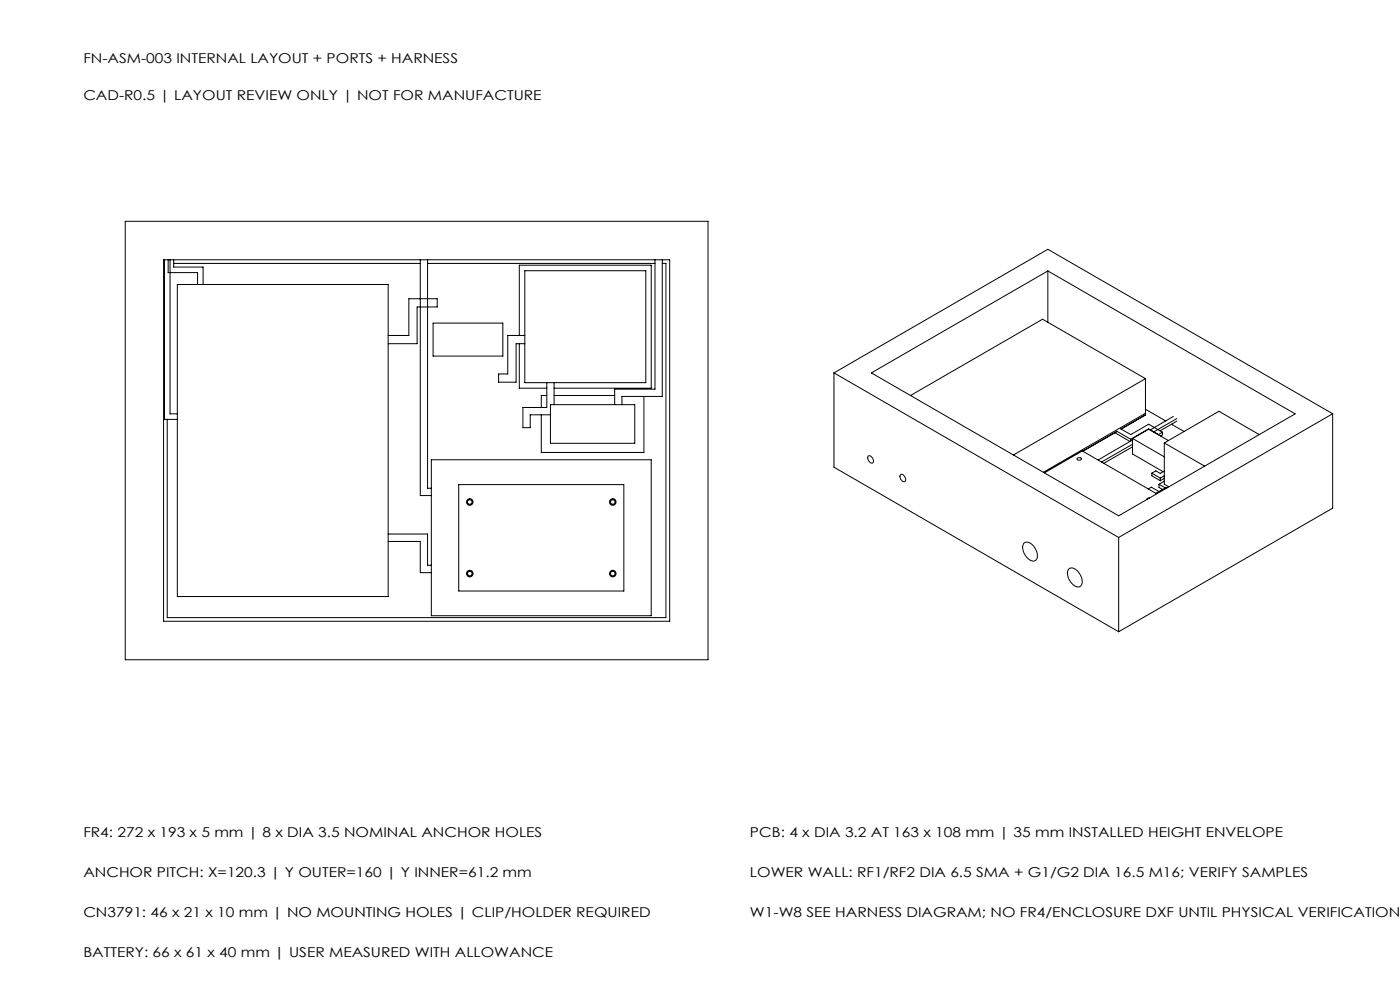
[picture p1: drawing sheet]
<svg xmlns="http://www.w3.org/2000/svg" width="420mm" height="297mm" viewBox="0 0 420 297" stroke-linecap="round" stroke-linejoin="round" font-family="sans-serif">
<g fill="none" stroke="#000" stroke-width=".3">
<path d="M37.6 66.3h174.8v131.4h-174.8zM49.1 77.9h151.8v108.3h-151.8zM49.4 77.9v47.8h3.8M50.4 77.9v3.8h8.9v3.6M51 77.9v46.1h2.2M52.1 77.9v2.1h8.8v5.3M52.1 78.9h74M126.1 77.9v70.6h3.3M128.3 77.9v68.4h1.1M128.3 78.9h68.2M196.5 77.9v38.7h-12.1v4.7M198.7 77.9v40.9h-12.1v2.5"/>
<path d="M198.7 78.9h1.1v106.2h-149.6v-59.4M53.2 85.3h63.3v93.5h-63.3zM129.9 96.8h20.9v9.9h-20.9zM157.4 81.1h36.3v33.6h-36.3zM314.4 81.2v15.4M116.5 100.5h6.2v-11h8.5v2.5h-6.1v11h-8.6M155.8 100.5v-21h39.6v36.8h-29.2M155.8 103v13.3h8.2M157.4 100.5h-5.1v11.6h-2.7v2.4h5.2v-11.5h2.6M164 114.7v7.4h-7.1v6.1h2.2v-3.9h6M164 118.5h-1.6v3.6M166.2 114.7v6.6"/>
<path d="M166.2 118.5h18.2M193.2 118.8v16.8h-30.8v-11.3M250.2 111.8l64.2-37.1 85.4 49.3M250.2 111.8l85.4 49.3M250.2 111.8v28.2l85.4 49.3M261.4 111.8l53-30.6 74.1 42.8-52.9 30.6zM343.6 113.5l-30.8-17.8-39.6 22.8M343.6 113.5l-39.5 22.8M343.6 113.5v10.9l-7.3 4.2M129.4 137.8h66v46.7h-66zM165.1 121.3h25.3v11.6h-25.3zM260.5 136.7a1.38 1.38 0 0 1 1.3 .6 1.38 1.38 0 0 1 0 1.5 1.49 1.49 0 0 1-1.3-2.1z"/>
<path d="M323.3 137.3l.5-.1 .6 .2a.65 .65 0 0 1-.6 .5 .65 .65 0 0 1-.7-.5zM334.5 129.7l4.5 2.6M335 129.2l4.2 2.5M335 129.4l-10.2 5.8M336.2 128.5l3 1.7 5.4-3.1 4.2 2.4M339.2 131.7v.5M339.8 133.1l-9.3 5.4M339.8 131.9l-10.4 6M339.8 133.9l-8.6 4.9M339.8 131.4v4.7l9.2 5.3M339.8 131.4l9.5 5.5M343.6 123.9l-30.6 17.6"/>
<path d="M343.6 122.7l6.1 3.4M344.6 128.5l3 1.7M344.6 128.5l-5.4 3.2M344.6 128.5v.1M344.6 128.6l5.9 3.4M344.6 128.6l-4.8 2.8M347.6 130.2v.1M348.8 129.5l-1.2 .7M348.8 129.5v.8l-.6 .4M349.3 132.7l12.1 7M349.3 132.7v12.4l1.3 .8M351.4 127.1l3.8 2.2"/>
<path d="M352 124.8l-7 4.1M353.1 125.4l-7 4.1M353.1 126.2l-5.1 2.9M377.8 130.2l-12.1-6.9-16.4 9.4M399.8 124l-64.2 37.1M399.8 124v28.3l-64.2 37M137.6 145.2h49.5v31.9h-49.5zM270.2 142.3a1.35 1.35 0 0 1 1.3 .6 1.35 1.35 0 0 1-.1 1.5 1.48 1.48 0 0 1-1.2-2.1zM313.3 141.7l11.4-6.6 22.3 12.9M344.5 146.5l.9-.5 2.3 1.3M344.8 149.3l-.6 .1-.1 .3M345.5 141.8l2.6 1.5"/>
<path d="M345.5 141.8v.8l2.6 1.5M347.7 145.1l1.9 1.1M347.7 145.1v1l1.1 .6M348.1 143.3v.8M349.3 141.2l-1.2 .7-1.4-.8-1.2 .7M349.3 142.6l-1.2 .7M349.3 143.4l-1.2 .7M349.3 144.2l-1.6 .9M350.1 146.2l-.3-.1-3.1 1.7M116.5 160.1h11.8v9.3h1.1M116.5 162.3h9.6v9.3h3.3M307.2 162.8a2.39 2.39 0 0 1 3.3 1.4 2.73 2.73 0 0 1 0 3.9 3.3 3.3 0 0 1-3.5-2.9l-.2-1.2z"/>
<path d="M320.6 170.5a2.39 2.39 0 0 1 3.3 1.5 2.73 2.73 0 0 1 0 3.8 3.3 3.3 0 0 1-3.5-2.9l-.2-1.1zM335.6 161.1v28.2"/>
<circle cx="140.9" cy="150.4" r=".98"/>
<circle cx="140.9" cy="150.4" r=".69"/>
<circle cx="183.8" cy="150.4" r=".98"/>
<circle cx="183.8" cy="150.4" r=".69"/>
<circle cx="140.9" cy="171.9" r=".98"/>
<circle cx="140.9" cy="171.9" r=".69"/>
<circle cx="183.8" cy="171.9" r=".98"/>
<circle cx="183.8" cy="171.9" r=".69"/>
</g>
<g font-size="4.1">
<text x="25" y="19">FN-ASM-003 INTERNAL LAYOUT + PORTS + HARNESS</text>
<text x="25" y="30">CAD-R0.5 | LAYOUT REVIEW ONLY | NOT FOR MANUFACTURE</text>
<text x="25" y="251">FR4: 272 x 193 x 5 mm | 8 x DIA 3.5 NOMINAL ANCHOR HOLES</text>
<text x="225" y="250.9">PCB: 4 x DIA 3.2 AT 163 x 108 mm | 35 mm INSTALLED HEIGHT ENVELOPE</text>
<text x="25" y="262.9">ANCHOR PITCH: X=120.3 | Y OUTER=160 | Y INNER=61.2 mm</text>
<text x="225" y="262.9">LOWER WALL: RF1/RF2 DIA 6.5 SMA + G1/G2 DIA 16.5 M16; VERIFY SAMPLES</text>
<text x="25" y="274.9">CN3791: 46 x 21 x 10 mm | NO MOUNTING HOLES | CLIP/HOLDER REQUIRED</text>
<text x="225" y="274.9">W1-W8 SEE HARNESS DIAGRAM; NO FR4/ENCLOSURE DXF UNTIL PHYSICAL VERIFICATION</text>
<text x="25" y="286.9">BATTERY: 66 x 61 x 40 mm | USER MEASURED WITH ALLOWANCE</text>
</g>
</svg>
